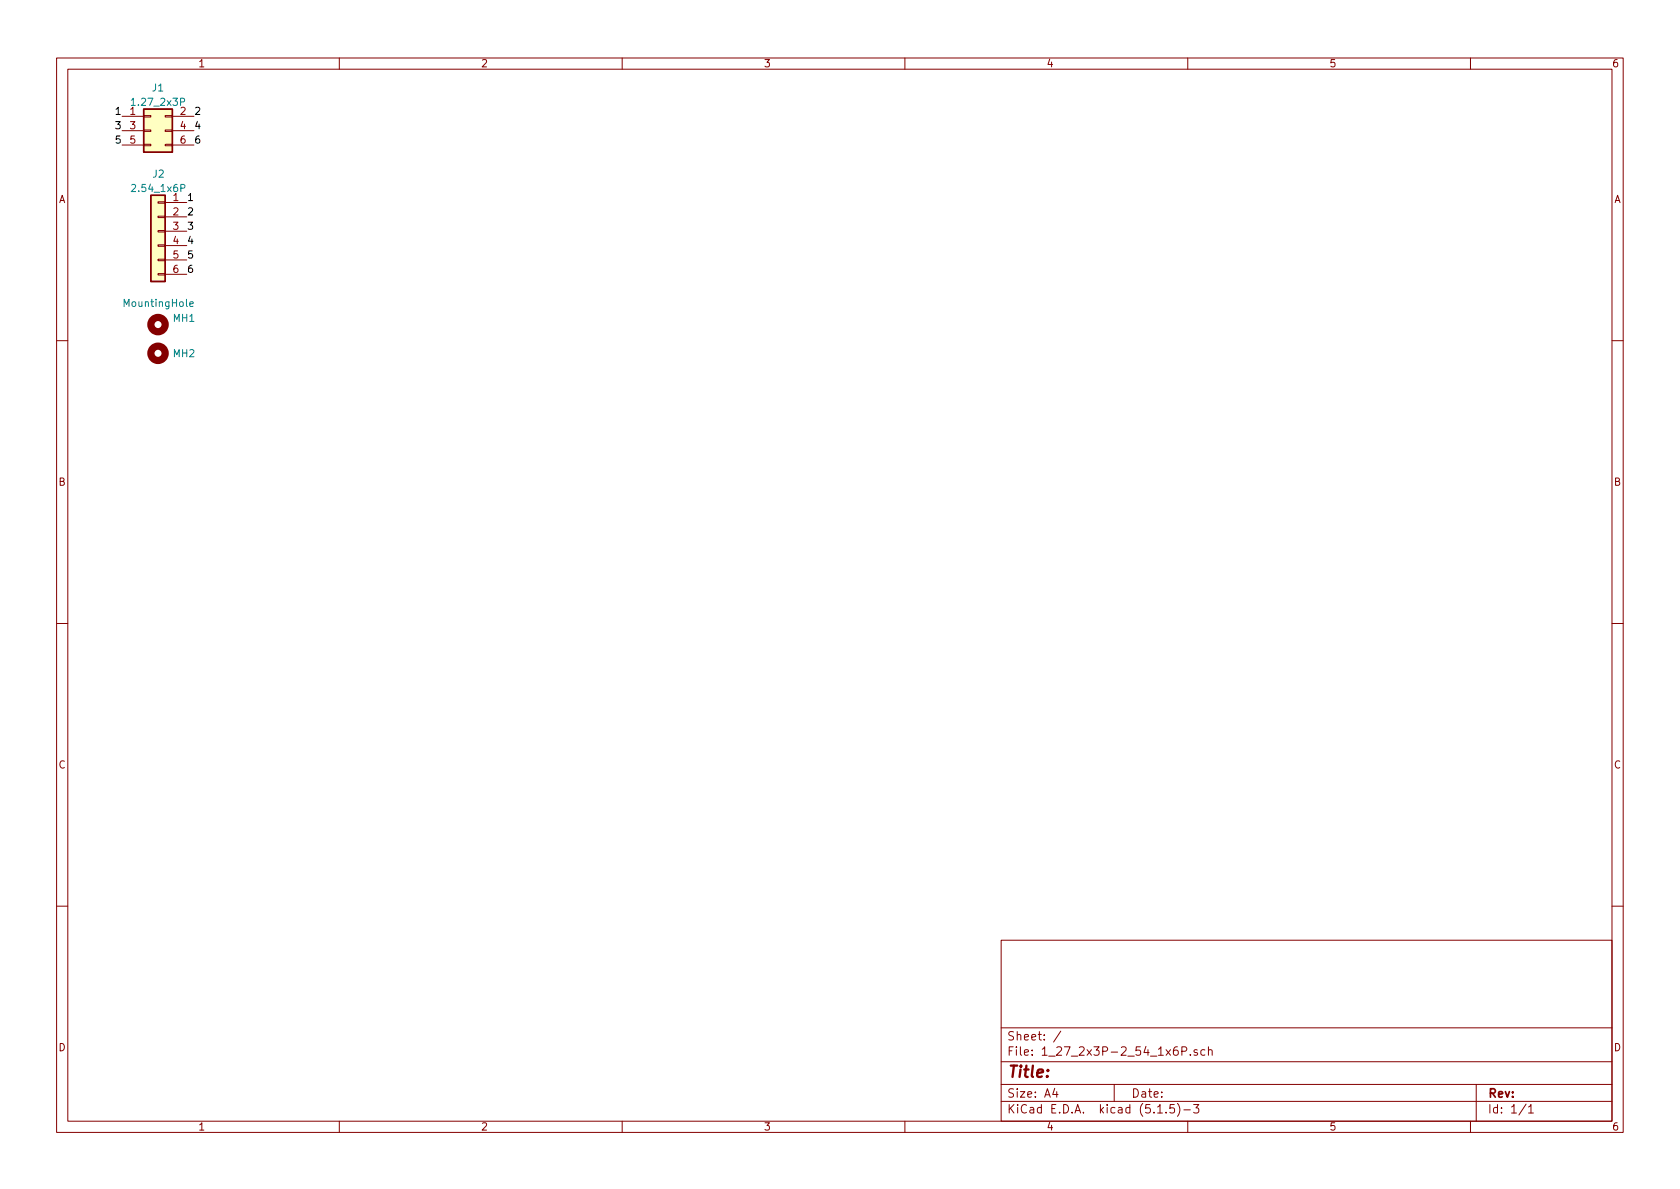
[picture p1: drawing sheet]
<svg xmlns="http://www.w3.org/2000/svg" width="297mm" height="210mm" viewBox="0 0 297 210" stroke-linecap="round" stroke-linejoin="round" font-family="sans-serif">
<g fill="none" stroke="#840000" stroke-width=".18">
<path d="M10 10.3h277v189.9h-277zM12 12.2h273v186.1h-273zM60 10.3v1.9M110 10.3v1.9M160 10.3v1.9M210 10.3v1.9M260 10.3v1.9M21.6 20.6h3.8M21.6 23.1h3.8M21.6 25.6h3.8M25.4 25.5h1.3v.3h-1.3zM25.4 20.4h1.3v.3h-1.3z"/>
<path d="M25.4 23h1.3v.2h-1.3zM27.9 38.2h1.3v.3h-1.3zM27.9 35.7h1.3v.2h-1.3zM29.2 25.5h1.3v.3h-1.3zM29.2 20.4h1.3v.3h-1.3zM29.2 23h1.3v.2h-1.3zM29.2 35.8h3.8M29.2 38.3h3.8M30.5 20.6h3.8M30.5 23.1h3.8M30.5 25.6h3.8M27.9 45.8h1.3v.3h-1.3z"/>
<path d="M27.9 48.4h1.3v.2h-1.3zM27.9 43.3h1.3v.3h-1.3zM27.9 40.8h1.3v.2h-1.3zM29.2 40.9h3.8M29.2 43.4h3.8M29.2 46h3.8M29.2 48.5h3.8M10 60.2h2M285 60.2h2M10 110.3h2M285 110.3h2M10 160.2h2"/>
<path d="M177 166.3h108v32h-108zM285 160.2h2M60 198.3v1.9M110 198.3v1.9M160 198.3v1.9M177 194.8h108M177 191.8h108M177 187.8h108M177 181.8h108M186.5 192.5l-.4 1h1M186.8 193v1M187.6 182.3l-1.3 2"/>
<path d="M197 191.8v3M204.7 196.8h.8M206.2 196.7v.1M207.6 195.3h-.7l-.1 .7 .2-.1 .5 .1 .2 .2-.1 .5-.2 .1-.6-.1M208.2 195.1a1.71 1.71 0 0 1 0 2.3M209 185.9l.7-.1 .1-.2v-.3l-.3-.2h-.5v1.5M209.3 196.3h1.2M210 198.3v1.9M210.5 186.5v.1M211 195.3h1l-.5 .6 .4 .1v.7l-.2 .1-.7-.1M211.7 185.7a.37 .37 0 0 0-.6 .1l.1 .2 .5 .2 .1 .1-.3 .3-.4-.1M213 185.7l-.4-.1-.3 .3 .1 .6 .2 .1 .4-.1"/>
<path d="M213.7 185.7a.37 .37 0 0 1 .6 .1v.8M213.7 185.1v1.5M260 198.3v1.9M261 191.8v6.5M269.8 195.2l-1.2 2M270.3 195.8l.4-.5v1.5M270.3 196.8h.8"/>
</g>
<g fill="#ffffc2" stroke="#ffffc2" stroke-width=".18">
<path d="M25.4 19.3h5.1v7.6h-5.1z"/>
<path d="M26.7 34.5h2.5v15.3h-2.5z"/>
</g>
<path d="M25.4 19.3h5.1v7.6h-5.1zM26.7 34.5h2.5v15.3h-2.5z" fill="none" stroke="#840000" stroke-width=".25"/>
<path d="M23.2 17.7l.4-.3v1.2M33.6 53.8l.6-.1-.1-.3h-.3l-.2 .1v.6h.5" fill="none" stroke="#008484" stroke-width=".18"/>
<g fill="none" stroke="#840000" stroke-width="1.3">
<circle cx="27.9" cy="57.4" r="1.27"/>
<circle cx="27.9" cy="62.5" r="1.27"/>
</g>
<text font-size="2.8" fill="#840000" x="178" y="190.5">Title:</text>
<g font-size="2.1" fill="#840000">
<text x="178" y="184">Sheet: /</text>
<text x="178" y="186.7">File: 1_27_2x3P-2_54_1x6P.sch</text>
<text x="178" y="196.9">KiCad E.D.A. kicad (5.1.5)-3</text>
<text x="178" y="194.1">Size: A4</text>
<text x="200" y="194.1">Date:</text>
<text x="263" y="194.1">Rev:</text>
<text x="263" y="196.9">Id: 1/1</text>
</g>
<g font-size="1.8" fill="#840000">
<text x="35" y="11.9">1</text>
<text x="85" y="11.9">2</text>
<text x="135" y="11.9">3</text>
<text x="185" y="11.9">4</text>
<text x="235" y="11.9">5</text>
<text x="285" y="11.9">6</text>
<text x="23" y="22.9">3</text>
<text x="31.9" y="20.3">2</text>
<text x="31.9" y="22.9">4</text>
<text x="23" y="25.4">5</text>
<text x="31.9" y="25.4">6</text>
<text x="10.4" y="35.9">A</text>
<text x="30.6" y="35.6">1</text>
<text x="285.4" y="35.9">A</text>
<text x="30.6" y="38.1">2</text>
<text x="30.6" y="40.6">3</text>
<text x="30.6" y="43.2">4</text>
<text x="30.6" y="45.7">5</text>
<text x="30.6" y="48.3">6</text>
<text x="10.4" y="85.9">B</text>
<text x="285.4" y="85.9">B</text>
<text x="10.4" y="135.9">C</text>
<text x="285.4" y="135.9">C</text>
<text x="10.4" y="185.9">D</text>
<text x="285.4" y="185.9">D</text>
<text x="35" y="199.9">1</text>
<text x="85" y="199.9">2</text>
<text x="135" y="199.9">3</text>
<text x="185" y="199.9">4</text>
<text x="235" y="199.9">5</text>
<text x="285" y="199.9">6</text>
</g>
<g font-size="1.8" fill="#008484">
<text x="27" y="16.2">J1</text>
<text x="23" y="20.3">1</text>
<text x="23.7" y="18.7">1.27_2x3P</text>
<text x="23.7" y="34">2.54_1x6P</text>
<text x="27.1" y="31.4">J2</text>
<text x="22.1" y="54.3">MountingHole</text>
<text x="30.7" y="56.9">MH1</text>
<text x="30.7" y="63.2">MH2</text>
</g>
<g font-size="1.8">
<text x="20.6" y="20.3">1</text>
<text x="20.6" y="22.9">3</text>
<text x="34.3" y="20.3">2</text>
<text x="34.3" y="22.9">4</text>
<text x="20.6" y="25.4">5</text>
<text x="34.3" y="25.4">6</text>
<text x="33" y="35.6">1</text>
<text x="33" y="40.6">3</text>
<text x="33" y="38.1">2</text>
<text x="33" y="45.7">5</text>
<text x="33" y="43.2">4</text>
<text x="33" y="48.3">6</text>
</g>
</svg>
